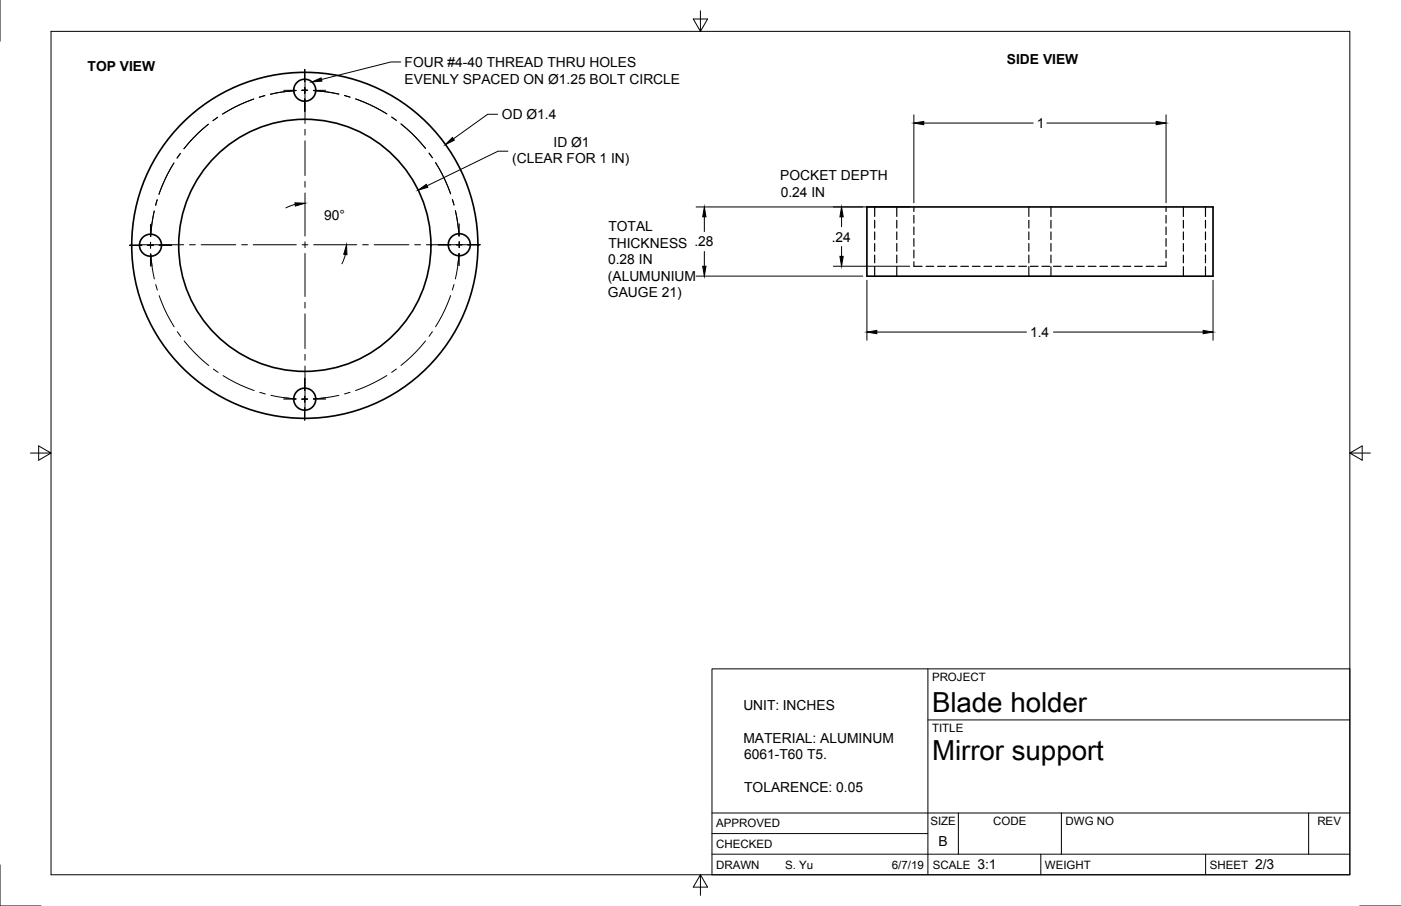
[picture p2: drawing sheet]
<svg xmlns="http://www.w3.org/2000/svg" width="432mm" height="279mm" viewBox="0 0 432 279" stroke-linecap="round" stroke-linejoin="round" font-family="sans-serif">
<!-- layer: Visible -->
<g fill="none" stroke="#000" stroke-width=".51">
<path d="M267.2 63.8h106.7v21.4h-106.7z"/>
<circle cx="93.9" cy="27.8" r="3.4"/>
<circle cx="46.4" cy="75.6" r="3.4"/>
<circle cx="93.9" cy="75.7" r="53.4"/>
<circle cx="93.9" cy="75.7" r="38.9"/>
<circle cx="141.6" cy="75.5" r="3.4"/>
<circle cx="93.9" cy="123.1" r="3.4"/>
</g>
<!-- layer: Hidden -->
<g fill="none" stroke="#000" stroke-width=".36">
<path d="M269.6 63.8v3M269.6 67.9v2.4M269.6 71.5v2.4M269.6 75.1v2.4M269.6 78.7v2.3M276.4 63.8v3M276.4 67.9v2.4M276.4 71.5v2.4M276.4 75.1v2.4M276.4 78.7v2.3M281.7 63.8v1.4M281.7 66.4v2.4"/>
<path d="M281.7 70v2.4M281.7 73.6v2.3M281.7 77.1v2.4M317.1 63.8v3M317.1 67.9v2.4M317.1 71.5v2.4M317.1 75.1v2.4M317.1 78.7v2.3M323.9 63.8v3M323.9 67.9v2.4M323.9 71.5v2.4M323.9 75.1v2.4"/>
<path d="M323.9 78.7v2.3M359.4 63.8v1.4M359.4 66.4v2.4M359.4 70v2.4M359.4 73.6v2.3M359.4 77.1v2.4M364.7 63.8v3M364.7 67.9v2.4M364.7 71.5v2.4M364.7 75.1v2.4M364.7 78.7v2.3M371.5 63.8v3"/>
<path d="M371.5 67.9v2.4M371.5 71.5v2.4M371.5 75.1v2.4M371.5 78.7v2.3M269.6 82.2v3M276.4 82.2v3M281.7 80.7v1.4h2.5M285.4 82.1h2.4M289 82.1h2.4M292.5 82.1h2.4M296.1 82.1h2.4M299.7 82.1h2.4"/>
<path d="M303.3 82.1h2.3M306.8 82.1h2.4M310.4 82.1h2.4M314 82.1h2.4M317.1 82.2v3M317.5 82.1h2.4M321.1 82.1h2.4M323.9 82.2v3M324.7 82.1h2.4M328.3 82.1h2.3M331.8 82.1h2.4M335.4 82.1h2.4"/>
<path d="M339 82.1h2.4M342.6 82.1h2.3M346.1 82.1h2.4M349.7 82.1h2.4M353.3 82.1h2.3M359.4 80.7v1.4h-2.6M364.7 82.2v3M371.5 82.2v3"/>
</g>
<!-- layer: Border -->
<path d="M0 0v12.7M15.7 9.7h400.3v260.1h-400.3zM215.9 3.3v6.4l-2.2-3.8h4.4l-2.2 3.8M9.4 139.7h6.3l-3.8-2.2v4.4l3.8-2.2M416 139.7l3.8 2.2v-4.4l-3.8 2.2h6.4M0 266.7v12.7h12.7M215.9 269.8l2.2 3.8h-4.4l2.2-3.8v6.3M419.1 279.4h12.7" fill="none" stroke="#000" stroke-width=".31"/>
<!-- layer: Titleblock -->
<path d="M219.4 206.3h196.6v63.5h-196.6zM286 206.3v63.5M286 222h130M219.4 257.1h66.6M219.4 250.7h196.6M295.4 250.7v12.7M327.1 250.7v12.7M403.3 250.7v12.7M219.4 263.4h196.6M320.8 263.4v6.4M371.6 263.4v6.4" fill="none" stroke="#000" stroke-width=".31"/>
<!-- layer: Center Lines -->
<g fill="none" stroke="#000" stroke-width=".31">
<path d="M64.2 38.3l-3.3 2.9-4.2 4.7M64.2 38.3l-4.7 4.3-2.8 3.3M67.1 36.2l-1.5 1M68.6 35.2l3.6-2.1 6-2.6-4.2 1.8zM81.6 29.5l-1.7 .5 1.7-.5M87.5 27.9h3.7M91.2 27.9l-3.9 .4-3.9 .8 3.9-.8 3.9-.4M91.2 27.9l-3.7 .4M93 27.9h1.8zM93.9 21.4v3.8M93.9 27v1.7M93.9 30.5v3.8"/>
<path d="M94 24.8v13.3M94 39.9v1.8M94.8 27.8h-1.8M94.8 27.9h-1.8M96.6 27.9l3.8 .4M96.6 27.9l3.9 .4 4 .7M96.6 27.9l7.8 1.1M96.6 27.9h3.8M106.2 29.4l1.7 .6M109.6 30.5l4.2 1.7 5.4 2.9M120.7 36.1l1.5 1M123.6 38.2l3.3 2.9 4.3 4.7"/>
<path d="M49 59.9l1.7-4.2 2.9-5.4-2.1 3.6-2.5 6M55.6 47.3l-1 1.5M94 43.4v10.7M94 55.9v1.8M94 59.5v13.3M132.2 47.2l1.1 1.5M134.3 50.1l2.9 5.5 1.7 4.2M39.9 75.6h3.8M43.3 75.5h13.3M45.5 75.6h1.8M46.4 69.2v3.7M46.4 78.3v3.8"/>
<path d="M46.4 74.7v1.8zM47.5 65.1l-.7 3.9-.3 3.9M48.5 61.6l-.5 1.7 .5-1.7M49.1 75.6h3.7M58.4 75.5h1.8M62 75.5h10.7M74.5 75.5h1.8M78 75.5h13.3M93.1 75.5h1.8M94 74.6v1.8M94 78.1v13.3M96.7 75.5h13.3"/>
<path d="M111.8 75.5h1.7M115.3 75.5h10.7M127.8 75.5h1.8M131.4 75.5h16.6M135.1 75.5h3.8M139.4 61.5l.5 1.7M140.4 64.9l.7 3.9 .4 4-.4-3.9zM141.5 74.6v1.8zM141.5 69v3.8M141.5 78.1v3.8M46.8 82.1l-.3-3.8 .4 3.9 .7 3.8M48 87.8l.5 1.7"/>
<path d="M49.1 91.2l1.7 4.3 2.9 5.3M94 93.2v1.8M94 96.8v10.7M138.9 91.1l-1.7 4.3-3 5.4M139.9 87.7l-.5 1.8M141.1 81.9l.4-3.8-.4 4-.7 3.9M54.7 102.3l1 1.5M56.8 105.2l4.3 4.7 3.2 2.8M65.8 113.8l1.4 1.1M68.7 115.8l5.4 2.9 4.3 1.7M93.9 116.6v3.8M94 109.3v1.8"/>
<path d="M94 112.9v13.2M119.2 115.8l-5.4 2.9-4.2 1.7M122.2 113.8l-1.5 1M131.1 105.2l-4.2 4.6-3.3 2.9M133.3 102.3l-1.1 1.4M80.1 121l1.7 .5M83.5 121.9l3.8 .7 3.9 .4M87.5 122.7l3.7 .3M87.5 123.1h3.7M93 123.1h1.8zM93.9 125.8v3.7M93.9 122.2v1.8"/>
<path d="M94.8 123.1h-1.8M96.6 123.1h3.8M100.4 122.7l-3.8 .3M104.4 121.9l-3.9 .7-3.9 .4M107.9 121l-1.7 .5"/>
</g>
<!-- layer: Dimensions -->
<g fill="none" stroke="#000" stroke-width=".31">
<path d="M153.4 35.2h-3.1l-10.6 7.6M281.7 35.4v27.1M284.7 38h33.8M322.6 38h33.7M359.4 35.4v27.1M156.5 46.6h-3l-21.9 10.7M91 63l-2.9 1.1M106.4 78.5l-1 2.9M214.5 63.8h65.9M217.1 66.9v4.5M217.1 77.6v4.5M259.4 66.9v3"/>
<path d="M259.4 76v3.1M214.5 85.2h51.4M256.8 82.1h23.6M267.2 86.4v18.5M373.9 86.4v18.5M270.2 102.4h46.2M324.7 102.4h46.1"/>
</g>
<path d="M281.7 38l3-.6v1.1zM356.3 37.4l3.1 .6-3.1 .5zM128.9 58.7l2.5-1.8 .4 .9zM139.4 42.4l.6 .8-2.7 1.4zM90.9 62.5l3.1 .2-3 .8zM106.8 75.5l.1 3-1-.1zM217.1 63.8l.5 3.1h-1zM258.9 79.1h1l-.5 3zM259.4 63.8l.5 3.1h-1zM216.6 82.1h1l-.5 3.1zM267.2 102.4l3-.5v1zM370.8 101.9l3.1 .5-3.1 .5z" fill="#000" stroke="#000" stroke-width=".31"/>
<!-- layer: Annotations -->
<path d="M96.1 25.3l2.9-1.3 .2 1z" fill="#000" stroke="#000" stroke-width=".31"/>
<path d="M123.5 19.1h-3l-21.4 5.4" fill="none" stroke="#000" stroke-width=".31"/>
<g font-size="8.5">
<text x="287.3" y="219.5">Blade holder</text>
<text x="287.3" y="234.5">Mirror support</text>
</g>
<g font-size="4.3">
<text x="27" y="21.8">TOP VIEW</text>
<text x="124.7" y="20.6">FOUR #4-40 THREAD THRU HOLES</text>
<text x="310.3" y="19.9">SIDE VIEW</text>
<text x="124.7" y="25.8">EVENLY SPACED ON Ø1.25 BOLT CIRCLE</text>
<text x="154.7" y="36.7">OD Ø1.4</text>
<text x="319.5" y="39.5">1</text>
<text x="170.6" y="45.2">ID Ø1</text>
<text x="157.8" y="50.3">(CLEAR FOR 1 IN)</text>
<text x="240.5" y="55.5">POCKET DEPTH</text>
<text x="240.6" y="60.6">0.24 IN</text>
<text x="99.9" y="67.9">90°</text>
<text x="187.5" y="71.4">TOTAL</text>
<text x="187.5" y="76.5">THICKNESS .28</text>
<text x="256.3" y="74.5">.24</text>
<text x="187.4" y="81.6">0.28 IN</text>
<text x="187.3" y="86.6">(ALUMUNIUM</text>
<text x="187.4" y="91.7">GAUGE 21)</text>
<text x="317.5" y="103.9">1.4</text>
<text x="229.1" y="218.8">UNIT: INCHES</text>
<text x="229.2" y="229">MATERIAL: ALUMINUM</text>
<text x="229.3" y="234.1">6061-T60 T5.</text>
<text x="229.4" y="244.2">TOLARENCE: 0.05</text>
<text x="289.3" y="261">B</text>
<text x="301.2" y="268.1">3:1</text>
<text x="386.8" y="268.1">2/3</text>
</g>
<g font-size="3.5">
<text x="287.3" y="210.1">PROJECT</text>
<text x="287.3" y="225.8">TITLE</text>
<text x="220.7" y="255.2">APPROVED</text>
<text x="286.7" y="254.5">SIZE</text>
<text x="306.1" y="254.5">CODE</text>
<text x="328.4" y="254.5">DWG NO</text>
<text x="406" y="254.5">REV</text>
<text x="220.7" y="261.5">CHECKED</text>
<text x="220.7" y="267.9">DRAWN</text>
<text x="242" y="267.9">S. Yu</text>
<text x="274.9" y="267.9">6/7/19</text>
<text x="287.5" y="267.9">SCALE</text>
<text x="322.1" y="267.9">WEIGHT</text>
<text x="372.9" y="267.9">SHEET</text>
</g>
</svg>
